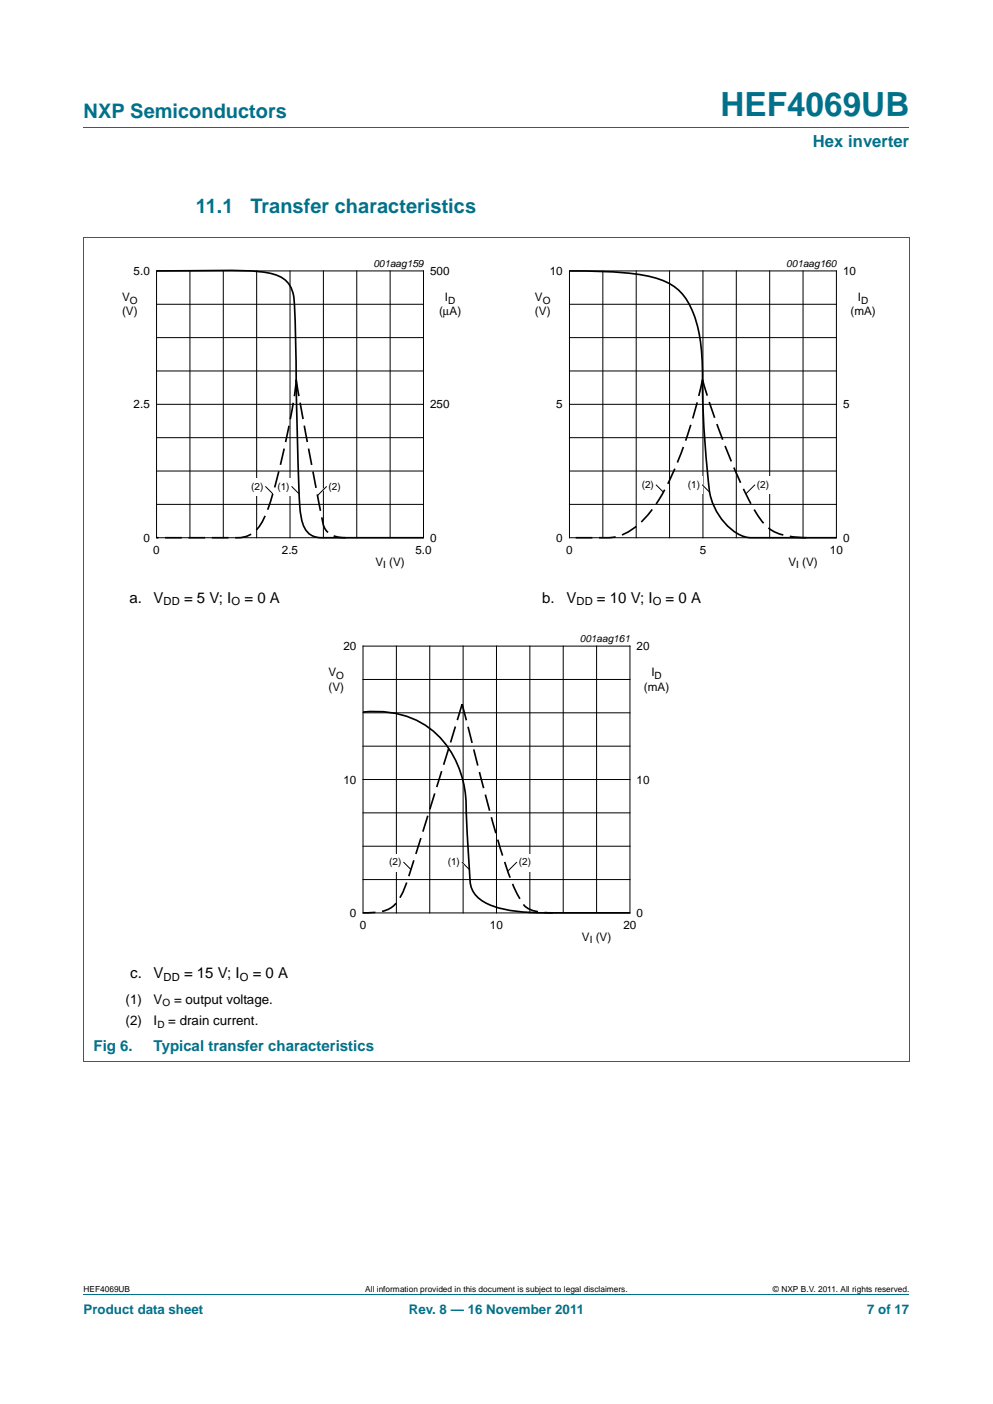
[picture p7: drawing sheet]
<svg xmlns="http://www.w3.org/2000/svg" width="210mm" height="297mm" viewBox="0 0 210 297" stroke-linecap="round" stroke-linejoin="round" font-family="sans-serif">
<path d="M17.7 27h174.6M17.6 50.3h174.7M17.7 50.3v174.2h174.6v-174.2M17.7 273.9h174.6" fill="none" stroke="#00718a" stroke-width=".21"/>
<path d="M20.4 54.5h81.9v66.3h-81.9z" fill="none" stroke="#fff" stroke-width=".21"/>
<g fill="none" stroke="#000" stroke-width=".21">
<path d="M33.1 57.3h56.5v56.5h-56.5zM40.2 57.3v56.5M47.2 57.3v56.5M54.3 57.3v56.5M61.3 57.3v56.5M68.4 57.3v56.5M75.4 57.3v56.5M82.5 57.3v56.5M33.1 78.5h56.5M33.1 71.4h56.5M33.1 64.4h56.5M33.1 99.7h56.5"/>
<path d="M33.1 92.6h56.5M33.1 85.5h56.5M33.1 106.7h56.5"/>
</g>
<path d="M62.6 80.3l5.6 30a3.8 3.8 0 0 0 3.8 3.4l1.1 .1" fill="none" stroke="#000" stroke-width=".35" stroke-dasharray="3.5 1.4" stroke-linecap="butt"/>
<g fill="#fff">
<path d="M52.7 101.1h3.4v3.8h-3.4z"/>
<path d="M69.1 101.1h3.4v3.8h-3.4z"/>
</g>
<path d="M56.1 102.9l1.4 1.4M69.1 102.9l-1.7 1.7" fill="none" stroke="#fff" stroke-width=".35"/>
<path d="M56.1 102.9l1.6 1.6" fill="none" stroke="#000" stroke-width=".21"/>
<path d="M58.3 101.1h3.4v3.8h-3.4z" fill="#fff"/>
<path d="M61.7 102.9l1.4 1.4" fill="none" stroke="#fff" stroke-width=".35"/>
<g fill="none" stroke="#000" stroke-width=".21">
<path d="M120.4 57.3h56.5v56.5h-56.5zM127.5 57.3v56.5M134.5 57.3v56.5M141.6 57.3v56.5M148.6 57.3v56.5M155.7 57.3v56.5M162.8 57.3v56.5M169.8 57.3v56.5M120.4 78.5h56.5M120.4 71.4h56.5M120.4 64.4h56.5M120.4 99.7h56.5"/>
<path d="M120.4 92.6h56.5M120.4 85.5h56.5M61.7 102.9l1.5 1.6M69.1 102.9l-2 1.9M120.4 106.7h56.5"/>
</g>
<path d="M62.6 80.3a149.8 149.8 0 0 1-6.2 28.1 8.2 8.2 0 0 1-4.2 5 17.9 17.9 0 0 1-5.8 .4h-13.3M148.6 80.3a86.6 86.6 0 0 1-9.3 25.4 19.5 19.5 0 0 1-7.3 7.3 16.3 16.3 0 0 1-7.2 .8h-4.4M148.6 80.3a151.7 151.7 0 0 0 10.6 27.1 11.6 11.6 0 0 0 4.3 5 15.5 15.5 0 0 0 7.5 1.4" fill="none" stroke="#000" stroke-width=".35" stroke-dasharray="3.5 1.4" stroke-linecap="butt"/>
<path d="M33.1 57.3h3.4a209.2 209.2 0 0 1 18.5 .2 8.3 8.3 0 0 1 5.9 2.4 8.5 8.5 0 0 1 1.4 5.3l.4 17.1a461.9 461.9 0 0 0 .9 26.8 5.2 5.2 0 0 0 2.6 4.3 11.5 11.5 0 0 0 4.2 .4h19.2M120.4 57.3l8.7 .2a32.2 32.2 0 0 1 12.2 2.4 13 13 0 0 1 6 8.5 47.2 47.2 0 0 1 1.3 13.7l.3 8.9 .9 10.6a13.3 13.3 0 0 0 7.1 11.8 10.5 10.5 0 0 0 4.3 .4h15.7" fill="none" stroke="#000" stroke-width=".35"/>
<path d="M107.7 54.5h81.9v66.3h-81.9z" fill="none" stroke="#fff" stroke-width=".21"/>
<g fill="#fff">
<path d="M135.3 100.8h3.4v3.8h-3.4z"/>
<path d="M159.7 100.8h3.4v3.8h-3.4z"/>
</g>
<path d="M138.7 102.5l1.4 1.4" fill="none" stroke="#fff" stroke-width=".35"/>
<path d="M145.1 100.8h3.4v3.8h-3.4z" fill="#fff"/>
<path d="M148.5 102.5l1.2 1.3M159.7 102.5l-1.7 1.7" fill="none" stroke="#fff" stroke-width=".35"/>
<g fill="none" stroke="#000" stroke-width=".21">
<path d="M138.7 102.5l1.6 1.6M148.5 102.5l1.6 1.6M159.7 102.5l-2 2M76.8 136.7h56.4v56.4h-56.4zM83.8 136.7v56.4M90.9 136.7v56.4M97.9 136.7v56.4M105 136.7v56.4M112 136.7v56.4M119.1 136.7v56.4M126.2 136.7v56.4M76.8 157.9h56.4"/>
<path d="M76.8 150.8h56.4M76.8 143.8h56.4M76.8 179h56.4M76.8 172h56.4M76.8 164.9h56.4M76.8 186.1h56.4"/>
</g>
<path d="M64.1 133.9h81.8v66.3h-81.8z" fill="none" stroke="#fff" stroke-width=".21"/>
<path d="M76.8 150.6a19 19 0 0 1 16.4 5.6 22.8 22.8 0 0 1 5.4 16.4l.7 11.8a8.5 8.5 0 0 0 1.2 4.9 10.9 10.9 0 0 0 6.5 3.1 70.9 70.9 0 0 0 13.9 .7h12.3" fill="none" stroke="#000" stroke-width=".35"/>
<path d="M97.7 149l-8.5 27.5a131.7 131.7 0 0 1-4.4 13 5.9 5.9 0 0 1-5.5 3.5l-2.5 .1M97.7 149l4.3 16.8a183.3 183.3 0 0 0 6.6 21.7l1.1 2.3a4.6 4.6 0 0 0 4.2 3.1l3 .2" fill="none" stroke="#000" stroke-width=".35" stroke-dasharray="3.5 1.4" stroke-linecap="butt"/>
<g fill="#fff">
<path d="M81.9 180.6h3.4v3.8h-3.4z"/>
<path d="M109.3 180.6h3.4v3.8h-3.4z"/>
<path d="M94.3 180.6h3.4v3.8h-3.4z"/>
</g>
<path d="M85.3 182.4l1.6 1.6M97.7 182.4l1.6 1.6M109.3 182.4l-1.9 1.9" fill="none" stroke="#000" stroke-width=".21"/>
<path d="M97.7 182.4l1.1 1.1" fill="none" stroke="#fff" stroke-width=".35"/>
<text font-size="7" fill="#00718a" x="152.3" y="24.6">HEF4069UB</text>
<g font-size="4.2" fill="#00718a">
<text x="17.7" y="24.9">NXP Semiconductors</text>
<text x="41.4" y="45">11.1</text>
<text x="52.9" y="45">Transfer characteristics</text>
</g>
<text font-size="3.5" fill="#00718a" x="171.9" y="31.1">Hex inverter</text>
<g font-size="3.2">
<text x="27.4" y="127.5">a.</text>
<text x="32.5" y="127.5">V</text>
<text x="38.9" y="127.5">= 5 V; I</text>
<text x="51.7" y="127.5">= 0 A</text>
<text x="114.7" y="127.5">b.</text>
<text x="119.8" y="127.5">V</text>
<text x="126.2" y="127.5">= 10 V; I</text>
<text x="140.8" y="127.5">= 0 A</text>
<text x="27.6" y="206.9">c.</text>
<text x="32.5" y="206.9">V</text>
<text x="38.9" y="206.9">= 15 V; I</text>
<text x="53.4" y="206.9">= 0 A</text>
</g>
<g font-size="3.2" fill="#00718a">
<text x="19.8" y="222.4">Fig 6.</text>
<text x="32.5" y="222.4">Typical transfer characteristics</text>
</g>
<g font-size="2.8">
<text x="26.6" y="212.3">(1)</text>
<text x="32.5" y="212.3">V</text>
<text x="36.8" y="212.3">= output voltage.</text>
<text x="26.6" y="216.9">(2)</text>
<text x="32.5" y="216.9">I</text>
<text x="35.6" y="216.9">= drain current.</text>
</g>
<g font-size="2.8" fill="#00718a">
<text x="17.7" y="277.9">Product data sheet</text>
<text x="86.4" y="277.9">Rev. 8 — 16 November 2011</text>
<text x="183.4" y="277.9">7 of 17</text>
</g>
<g font-size="2.5">
<text x="28.3" y="58.2">5.0</text>
<text x="91" y="58.2">500</text>
<text x="116.3" y="58.2">10</text>
<text x="178.3" y="58.2">10</text>
<text x="25.8" y="63.7">V</text>
<text x="94.1" y="63.7">I</text>
<text x="113.1" y="63.7">V</text>
<text x="181.4" y="63.7">I</text>
<text x="25.8" y="66.7">(V)</text>
<text x="92.8" y="66.7">(μA)</text>
<text x="113.1" y="66.7">(V)</text>
<text x="179.8" y="66.7">(mA)</text>
<text x="28.3" y="86.4">2.5</text>
<text x="91" y="86.4">250</text>
<text x="117.6" y="86.4">5</text>
<text x="178.3" y="86.4">5</text>
<text x="30.3" y="114.6">0</text>
<text x="32.4" y="117.2">0</text>
<text x="59.6" y="117.2">2.5</text>
<text x="79.4" y="119.7">V (V)</text>
<text x="87.8" y="117.2">5.0</text>
<text x="91" y="114.6">0</text>
<text x="117.6" y="114.6">0</text>
<text x="119.7" y="117.2">0</text>
<text x="148" y="117.2">5</text>
<text x="166.7" y="119.7">V (V)</text>
<text x="175.5" y="117.2">10</text>
<text x="178.3" y="114.6">0</text>
<text x="72.6" y="137.5">20</text>
<text x="134.6" y="137.5">20</text>
<text x="69.5" y="143.1">V</text>
<text x="137.7" y="143.1">I</text>
<text x="69.5" y="146.1">(V)</text>
<text x="136.2" y="146.1">(mA)</text>
<text x="72.6" y="165.8">10</text>
<text x="134.6" y="165.8">10</text>
<text x="74" y="194">0</text>
<text x="76.1" y="196.5">0</text>
<text x="103.6" y="196.5">10</text>
<text x="131.8" y="196.5">20</text>
<text x="134.6" y="194">0</text>
<text x="123" y="199.1">V (V)</text>
</g>
<g font-size="2.4">
<text x="34.6" y="128.1">DD</text>
<text x="48.9" y="128.1">O</text>
<text x="121.9" y="128.1">DD</text>
<text x="138" y="128.1">O</text>
<text x="34.6" y="207.5">DD</text>
<text x="50.7" y="207.5">O</text>
</g>
<g font-size="2.1">
<text x="79" y="56.5">001aag159</text>
<text x="166.3" y="56.5">001aag160</text>
<text x="27.5" y="64.2">O</text>
<text x="94.8" y="64.2">D</text>
<text x="114.8" y="64.2">O</text>
<text x="182.1" y="64.2">D</text>
<text x="53.1" y="103.6">(2)</text>
<text x="58.7" y="103.6">(1)</text>
<text x="69.5" y="103.6">(2)</text>
<text x="135.7" y="103.2">(2)</text>
<text x="145.5" y="103.2">(1)</text>
<text x="160.1" y="103.2">(2)</text>
<text x="81" y="120.2">I</text>
<text x="168.4" y="120.2">I</text>
<text x="122.6" y="135.9">001aag161</text>
<text x="71.1" y="143.6">O</text>
<text x="138.4" y="143.6">D</text>
<text x="82.3" y="183.1">(2)</text>
<text x="94.7" y="183.1">(1)</text>
<text x="109.7" y="183.1">(2)</text>
<text x="124.7" y="199.6">I</text>
<text x="34.4" y="212.8">O</text>
<text x="33.3" y="217.4">D</text>
</g>
<g font-size="1.8">
<text x="17.7" y="273.3">HEF4069UB</text>
<text x="77.2" y="273.3">All information provided in this document is subject to legal disclaimers.</text>
<text x="163.5" y="273.3">© NXP B.V. 2011. All rights reserved.</text>
</g>
</svg>
